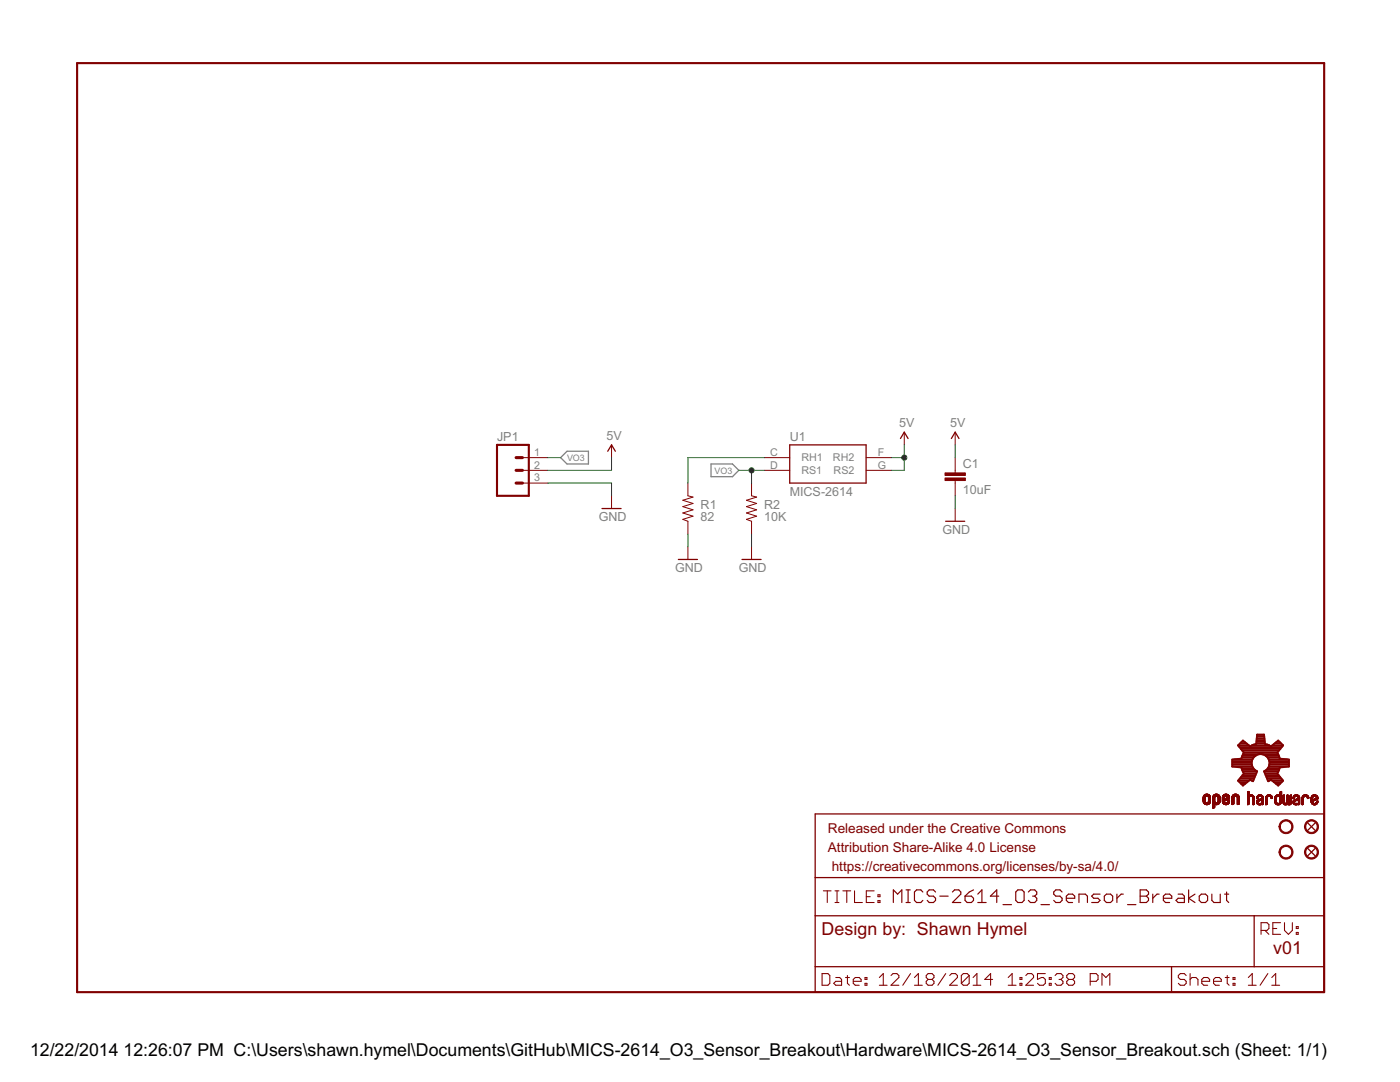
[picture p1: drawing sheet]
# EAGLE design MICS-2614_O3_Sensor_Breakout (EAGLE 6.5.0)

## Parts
C1  10uF  CAP0805  [0805]
FID1  FIDUCIAL1X2  [FIDUCIAL-1X2]
FID2  FIDUCIAL1X2  [FIDUCIAL-1X2]
FRAME1  FRAME-LETTER  [CREATIVE_COMMONS]
JP1  M03LOCK  [1X03_LOCK]
LOGO1  OSHW-LOGOS  [OSHW-LOGO-S]
R1  82  RESISTOR0805-RES  [0805]
R2  10K  10KOHM1/10W1%(0603)0603  [0603-RES]
STANDOFF3  STAND-OFF  [STAND-OFF]
STANDOFF5  STAND-OFF  [STAND-OFF]
U1  MICS-2614  [MICS_10-SMD]

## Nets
5V: C1.1 JP1.2 U1.F(RH2) U1.G(RS2)
GND: C1.2 JP1.3 R1.1 R2.1
N$1: R1.2 U1.C(RH1)
VO3: JP1.1 R2.2 U1.D(RS1)

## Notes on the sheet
- Shawn Hymel
- v01

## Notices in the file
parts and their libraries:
SparkFun-Aesthetics: Licensing: Creative Commons ShareAlike 4.0 International - https://creativecommons.org/licenses/by-sa/4.0
SparkFun-Aesthetics: Released under the Creative Commons Attribution Share-Alike 4.0 License
SparkFun-Aesthetics: https://creativecommons.org/licenses/by-sa/4.0
